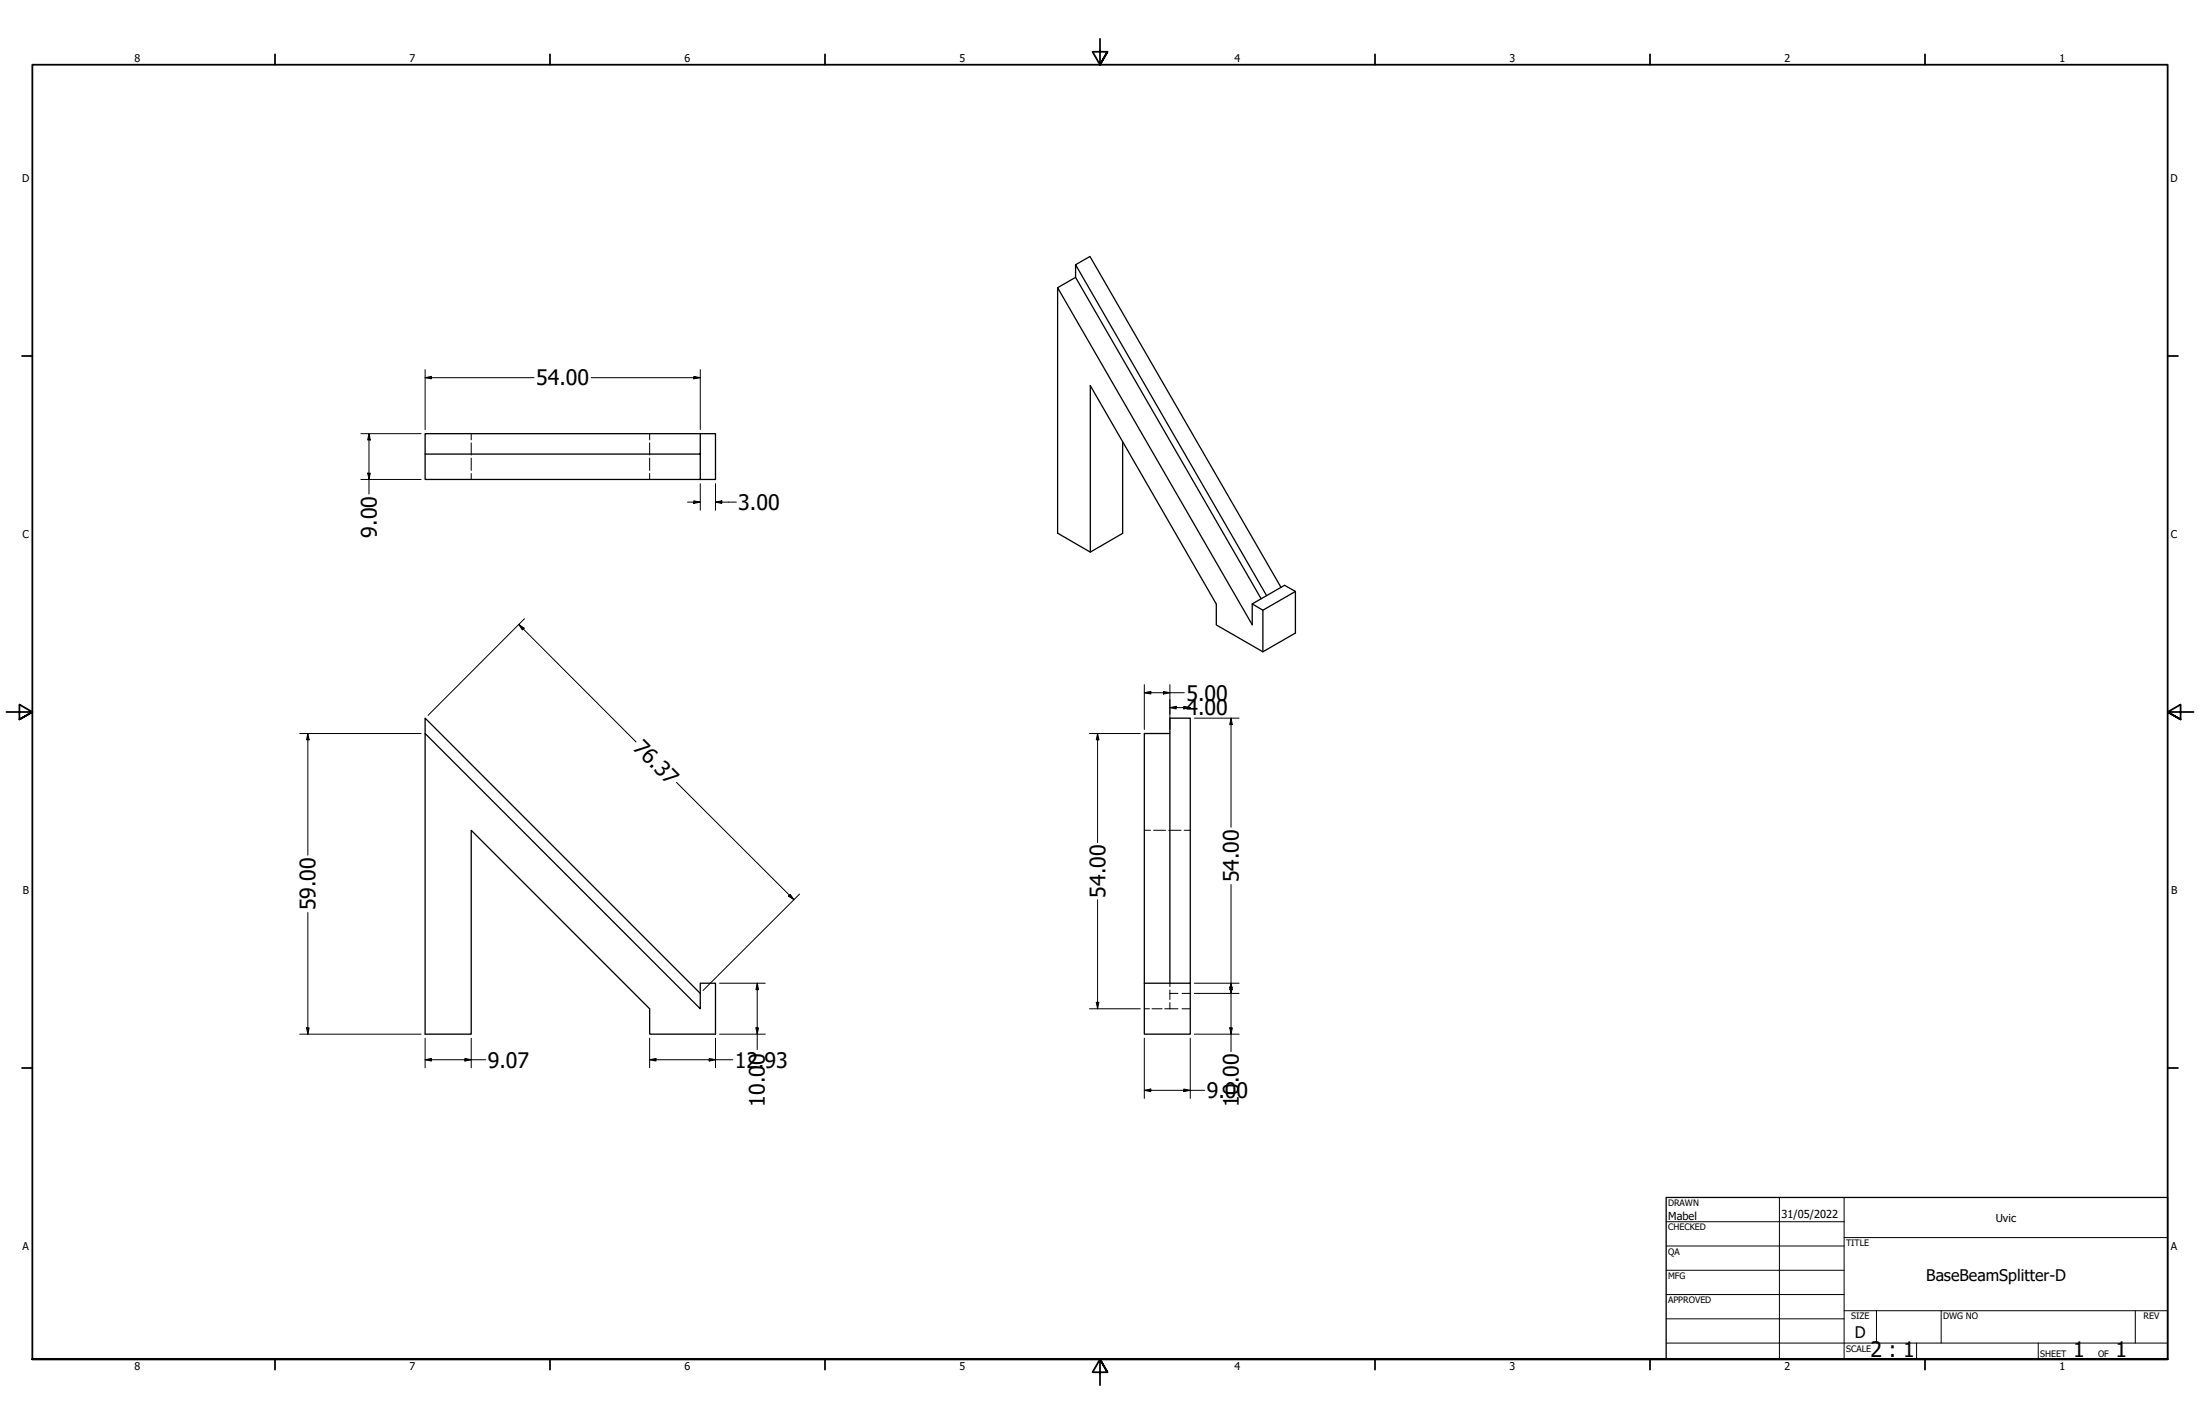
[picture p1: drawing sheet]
<svg xmlns="http://www.w3.org/2000/svg" width="864mm" height="559mm" viewBox="0 0 864 559" stroke-linecap="round" stroke-linejoin="round" font-family="sans-serif">
<!-- layer: Visible (ANSI) -->
<g fill="none" stroke="#000" stroke-width=".51">
<path d="M415.2 112.9l7-4.1 72.8 126.1M422.2 108.8v-4.9l75 129.8M422.2 103.9l5.7-3.3 75 129.9M274.9 178.2h-108v10h108v-18h6v18h-6M274.9 170.2h-108v8M440.7 173.4v35.9l-12.7 7.4-12.8-7.5v-96.3l76.4 132.3v-8.2l4.1 2.5v16.3M428 216.7v-65.4l49.5 85.7v8.2l18.2 10.6 12.8-7.4v-16.3l-4.2-2.4-12.7 7.3M508.5 232.1l-12.8 7.4M166.9 287.8l108 108.1v-10.1h6v20h-25.9v-9.9l-70-70.1v80h-18.1zM166.9 287.8v-6l108 108M459.2 287.8h-10v98M449.2 385.8h18v20h-18z"/>
<path d="M459.2 385.8v-104h8v104"/>
</g>
<!-- layer: Oculto (ANSI) -->
<g fill="none" stroke="#000" stroke-width=".39">
<path d="M185 170.2v2.4M185 173.8v4.8M185 179.8v4.8M255 170.2v2.4M255 173.8v4.8M255 179.8v4.8M185 185.8v2.4M255 185.8v2.4M449.2 325.8h2.4M452.8 325.8h4.8M458.8 325.8h4.8M464.8 325.8h2.4"/>
<path d="M449.2 395.9h2M452.2 395.9h4M457.2 395.9h5.2M459.2 385.8v1.4M459.2 388.5v3.7M459.2 393.4v2.5M459.2 389.8h3.2M464 395.9h3.2M464 389.8h3.2"/>
</g>
<!-- layer: Border (ANSI) -->
<g fill="none" stroke="#000" stroke-width=".7">
<path d="M431.8 15.2v10.2l-2.9-5.1h5.8l-2.9 5.1 2.9-5.1M107.9 21.3v4.1M215.9 21.3v4.1M323.8 21.3v4.1M539.8 21.3v4.1M647.7 21.3v4.1M755.6 21.3v4.1M8.6 139.7h4.1M850.9 139.7h4.1M2.5 279.4h10.2l-5.1-2.9v5.8l5.1-2.9-5.1 2.9M861.1 279.4h-10.2l5.1-2.9v5.8l-5.1-2.9 5.1 2.9M8.6 419.1h4.1"/>
<path d="M850.9 419.1h4.1M12.7 533.4v-508h838.2v508h-838.2h838.2M107.9 533.4v4.1M215.9 533.4v4.1M323.8 533.4v4.1M434.7 538.5l-2.9-5.1 2.9 5.1h-5.8l2.9-5.1v10.2M539.8 533.4v4.1M647.7 533.4v4.1M755.6 533.4v4.1"/>
</g>
<g fill="none" stroke="#000" stroke-width=".39">
<path d="M654 479.4h69.9M698.5 469.9v63.5M723.9 469.9v63.5M654 488.9h69.9M654 498.5h69.9M723.9 485.6h127M654 508h69.9M654 517.5h69.9M723.9 514.3h127M736.6 514.3v12.7M762 514.3v12.7M838.2 514.3v12.7"/>
<path d="M654 527h196.9M752.3 527v6.4M800.1 527v6.4"/>
</g>
<path d="M654 469.9h196.9v63.5h-196.9z" fill="none" stroke="#000" stroke-width=".51"/>
<!-- layer: Cota (ANSI) -->
<g fill="none" stroke="#000" stroke-width=".39">
<path d="M166.9 148.2l2.5-.5v1zM166.9 148.2h42.7M166.9 145v23.6M232.1 148.2h42.8M272.4 147.7l2.5 .5-2.5 .5zM274.9 145v23.6M141.7 170.2h23.6M144.8 170.2l.6 2.5h-1.1zM144.8 170.2v23.7M141.7 188.2h23.6M144.3 185.7h1.1l-.6 2.5zM269.9 197h5"/>
<path d="M272.4 196.5l2.5 .5-2.5 .5zM274.9 189.8v10.4M280.9 197l2.4-.5v1zM280.9 197h8.2M280.9 189.8v10.4M203.6 245l2.1 1.5-.7 .7zM203.6 245l46.1 46.1M205.9 242.8l-37.9 37.9M449.2 271.8l2.5-.5v1.1zM449.2 271.8h15.7M449.2 268.7v17.6M456.7 271.3l2.5 .5-2.5 .6z"/>
<path d="M459.2 277.7l2.5-.5v1zM459.2 268.7v17.6M459.2 277.7h8M464.7 277.2l2.5 .5-2.5 .5zM117.7 287.8h47.6M120.8 287.8l.5 2.5h-1zM120.8 287.8v47.8M427.7 287.8h19.9M430.8 287.8l.6 2.5h-1.1zM430.8 287.8v42.8M468.8 281.8h17.6M483.2 281.8l.5 2.6h-1z"/>
<path d="M483.2 281.8v42.8M265.6 307l46.1 46.1M120.8 358.1v47.7M310.2 351l1.5 2.1-2.2-1.4zM313.9 350.8l-37.9 37.9M430.8 353.1v42.8M483.2 347.1v65.6M282.4 385.8h18M297.2 385.8l.6 2.6h-1.1zM297.2 385.8v26.1M427.7 395.9h19.9M430.3 393.3h1.1l-.6 2.6z"/>
<path d="M468.8 385.8h17.6M468.8 389.8h17.6M482.7 387.3h1l-.5 2.5zM483.2 385.8l.5 2.6h-1zM117.7 405.8h47.6M120.3 403.4h1l-.5 2.4zM166.9 415.9l2.5-.5v1zM166.9 407.4v11.6M166.9 415.9h23.8M182.5 415.4l2.5 .5-2.5 .5zM185 407.4v11.6M255 415.9l2.5-.5v1z"/>
<path d="M255 415.9h32.7M255 407.4v11.6M278.4 415.4l2.5 .5-2.5 .5zM280.9 407.4v11.6M282.4 405.8h18M296.7 403.4h1.1l-.6 2.4zM449.2 407.4v23.6M467.2 407.4v23.6M468.8 405.8h17.6M482.7 403.4h1l-.5 2.4zM449.2 427.9l2.5-.5v1zM449.2 427.9h23.7"/>
<path d="M464.7 427.4l2.5 .5-2.5 .5z"/>
</g>
<g fill="#000">
<path d="M166.9 148.2l2.5-.5v1z" fill-rule="evenodd"/>
<path d="M272.4 147.7l2.5 .5-2.5 .5z" fill-rule="evenodd"/>
<path d="M144.8 170.2l.6 2.5h-1.1z" fill-rule="evenodd"/>
<path d="M144.3 185.7h1.1l-.6 2.5z" fill-rule="evenodd"/>
<path d="M272.4 196.5l2.5 .5-2.5 .5z" fill-rule="evenodd"/>
<path d="M280.9 197l2.4-.5v1z" fill-rule="evenodd"/>
<path d="M203.6 245l2.1 1.5-.7 .7z" fill-rule="evenodd"/>
<path d="M449.2 271.8l2.5-.5v1.1z" fill-rule="evenodd"/>
<path d="M456.7 271.3l2.5 .5-2.5 .6z" fill-rule="evenodd"/>
<path d="M459.2 277.7l2.5-.5v1z" fill-rule="evenodd"/>
<path d="M464.7 277.2l2.5 .5-2.5 .5z" fill-rule="evenodd"/>
<path d="M120.8 287.8l.5 2.5h-1z" fill-rule="evenodd"/>
<path d="M430.8 287.8l.6 2.5h-1.1z" fill-rule="evenodd"/>
<path d="M483.2 281.8l.5 2.6h-1z" fill-rule="evenodd"/>
<path d="M310.2 351l1.5 2.1-2.2-1.4z" fill-rule="evenodd"/>
<path d="M297.2 385.8l.6 2.6h-1.1z" fill-rule="evenodd"/>
<path d="M430.3 393.3h1.1l-.6 2.6z" fill-rule="evenodd"/>
<path d="M482.7 387.3h1l-.5 2.5z" fill-rule="evenodd"/>
<path d="M483.2 385.8l.5 2.6h-1z" fill-rule="evenodd"/>
<path d="M120.3 403.4h1l-.5 2.4z" fill-rule="evenodd"/>
<path d="M166.9 415.9l2.5-.5v1z" fill-rule="evenodd"/>
<path d="M182.5 415.4l2.5 .5-2.5 .5z" fill-rule="evenodd"/>
<path d="M255 415.9l2.5-.5v1z" fill-rule="evenodd"/>
<path d="M278.4 415.4l2.5 .5-2.5 .5z" fill-rule="evenodd"/>
<path d="M296.7 403.4h1.1l-.6 2.4z" fill-rule="evenodd"/>
<path d="M482.7 403.4h1l-.5 2.4z" fill-rule="evenodd"/>
<path d="M449.2 427.9l2.5-.5v1z" fill-rule="evenodd"/>
<path d="M464.7 427.4l2.5 .5-2.5 .5z" fill-rule="evenodd"/>
</g>
<g font-size="8.4">
<text x="210.4" y="151.3">54.00</text>
<text x="289.8" y="200.1">3.00</text>
<text x="147.9" y="210.9" transform="rotate(-90 147.9 210.9)">9.00</text>
<text x="465.7" y="274.9">5.00</text>
<text x="465.7" y="280.7">4.00</text>
<text x="248.1" y="293.9" transform="rotate(45 248.1 293.9)">76.37</text>
<text x="486.3" y="346.3" transform="rotate(-90 486.3 346.3)">54.00</text>
<text x="433.9" y="352.3" transform="rotate(-90 433.9 352.3)">54.00</text>
<text x="123.9" y="357.3" transform="rotate(-90 123.9 357.3)">59.00</text>
<text x="191.5" y="418.9">9.07</text>
<text x="288.5" y="418.9">12.93</text>
<text x="473.7" y="430.9">9.00</text>
<text x="300.3" y="434.3" transform="rotate(-90 300.3 434.3)">10.00</text>
<text x="486.3" y="434.3" transform="rotate(-90 486.3 434.3)">10.00</text>
<text x="734.3" y="532.6">2 : 1</text>
<text x="813.8" y="532.6">1</text>
<text x="830.5" y="532.6">1</text>
</g>
<g font-size="6.3">
<text x="756.1" y="502.9">BaseBeamSplitter-D</text>
<text x="728.1" y="524.9">D</text>
</g>
<g font-size="4.3">
<text x="654.8" y="478.6">Mabel</text>
<text x="699.3" y="478">31/05/2022</text>
<text x="783.4" y="479.4">Uvic</text>
</g>
<g font-size="4.2">
<text x="52.8" y="24.4">8</text>
<text x="160.8" y="24.4">7</text>
<text x="268.7" y="24.4">6</text>
<text x="376.7" y="24.4">5</text>
<text x="484.6" y="24.4">4</text>
<text x="592.6" y="24.4">3</text>
<text x="700.5" y="24.4">2</text>
<text x="808.5" y="24.4">1</text>
<text x="8.8" y="71.4">D</text>
<text x="852" y="71.4">D</text>
<text x="8.9" y="211.1">C</text>
<text x="852.2" y="211.1">C</text>
<text x="9" y="350.8">B</text>
<text x="852.2" y="350.8">B</text>
<text x="8.9" y="490.5">A</text>
<text x="852.2" y="490.5">A</text>
<text x="52.8" y="537.5">8</text>
<text x="160.8" y="537.5">7</text>
<text x="268.7" y="537.5">6</text>
<text x="376.7" y="537.5">5</text>
<text x="484.6" y="537.5">4</text>
<text x="592.6" y="537.5">3</text>
<text x="700.5" y="537.5">2</text>
<text x="808.5" y="537.5">1</text>
</g>
<g font-size="3.5">
<text x="654.8" y="473.2">DRAWN</text>
<text x="654.8" y="482.8">CHECKED</text>
<text x="724.7" y="488.9">TITLE</text>
<text x="654.8" y="492.3">QA</text>
<text x="654.8" y="501.8">MFG</text>
<text x="654.8" y="511.4">APPROVED</text>
<text x="726.7" y="517.7">SIZE</text>
<text x="762.8" y="517.7">DWG NO</text>
<text x="841.4" y="517.7">REV</text>
<text x="724.7" y="530.4">SCALE</text>
<text x="800.9" y="532.6">SHEET</text>
<text x="823.6" y="532.6">OF</text>
</g>
</svg>
